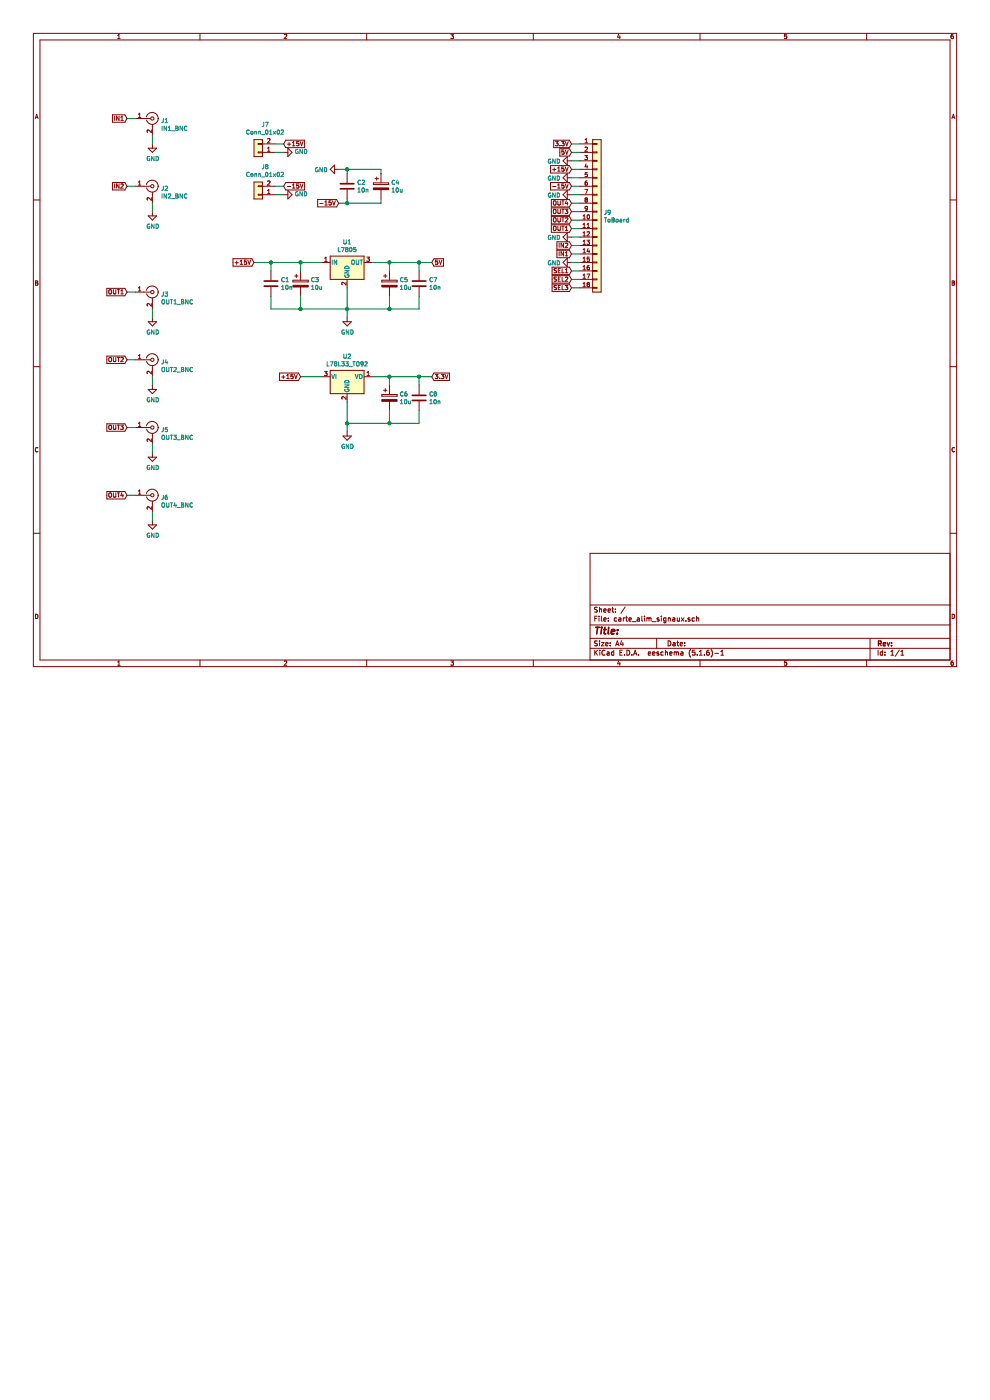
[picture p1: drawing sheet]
EESchema Schematic File Version 4
EELAYER 30 0
EELAYER END
$Descr A4 11693 8268
encoding utf-8
Sheet 1 1
Title ""
Date ""
Rev ""
Comp ""
Comment1 ""
Comment2 ""
Comment3 ""
Comment4 ""
$EndDescr
$Comp
L Connector:Conn_Coaxial J1
U 1 1
P 1800 1400
F 0 "J1" H 1900 1375 50  0000 L CNN
F 1 "IN1_BNC" H 1900 1284 50  0000 L CNN
F 2 "Connector_Coaxial:BNC_TEConnectivity_1478204_Vertical" H 1800 1400 50  0001 C CNN
F 3 " ~" H 1800 1400 50  0001 C CNN
	1    1800 1400
	1    0    0    -1  
$EndComp
$Comp
L Connector:Conn_Coaxial J2
U 1 1
P 1800 2200
F 0 "J2" H 1900 2175 50  0000 L CNN
F 1 "IN2_BNC" H 1900 2084 50  0000 L CNN
F 2 "Connector_Coaxial:BNC_TEConnectivity_1478204_Vertical" H 1800 2200 50  0001 C CNN
F 3 " ~" H 1800 2200 50  0001 C CNN
	1    1800 2200
	1    0    0    -1  
$EndComp
$Comp
L power:GND #PWR0101
U 1 1
P 1800 1700
F 0 "#PWR0101" H 1800 1450 50  0001 C CNN
F 1 "GND" H 1805 1527 50  0000 C CNN
F 2 "" H 1800 1700 50  0001 C CNN
F 3 "" H 1800 1700 50  0001 C CNN
	1    1800 1700
	1    0    0    -1  
$EndComp
$Comp
L power:GND #PWR0102
U 1 1
P 1800 2500
F 0 "#PWR0102" H 1800 2250 50  0001 C CNN
F 1 "GND" H 1805 2327 50  0000 C CNN
F 2 "" H 1800 2500 50  0001 C CNN
F 3 "" H 1800 2500 50  0001 C CNN
	1    1800 2500
	1    0    0    -1  
$EndComp
Text GLabel 1500 1400 0    50   Input ~ 0
IN1
Text GLabel 1500 2200 0    50   Input ~ 0
IN2
Wire Wire Line
	1500 1400 1600 1400
Wire Wire Line
	1500 2200 1600 2200
$Comp
L Connector:Conn_Coaxial J3
U 1 1
P 1800 3450
F 0 "J3" H 1900 3425 50  0000 L CNN
F 1 "OUT1_BNC" H 1900 3334 50  0000 L CNN
F 2 "Connector_Coaxial:BNC_TEConnectivity_1478204_Vertical" H 1800 3450 50  0001 C CNN
F 3 " ~" H 1800 3450 50  0001 C CNN
	1    1800 3450
	1    0    0    -1  
$EndComp
$Comp
L Connector:Conn_Coaxial J4
U 1 1
P 1800 4250
F 0 "J4" H 1900 4225 50  0000 L CNN
F 1 "OUT2_BNC" H 1900 4134 50  0000 L CNN
F 2 "Connector_Coaxial:BNC_TEConnectivity_1478204_Vertical" H 1800 4250 50  0001 C CNN
F 3 " ~" H 1800 4250 50  0001 C CNN
	1    1800 4250
	1    0    0    -1  
$EndComp
$Comp
L power:GND #PWR0103
U 1 1
P 1800 3750
F 0 "#PWR0103" H 1800 3500 50  0001 C CNN
F 1 "GND" H 1805 3577 50  0000 C CNN
F 2 "" H 1800 3750 50  0001 C CNN
F 3 "" H 1800 3750 50  0001 C CNN
	1    1800 3750
	1    0    0    -1  
$EndComp
$Comp
L power:GND #PWR0104
U 1 1
P 1800 4550
F 0 "#PWR0104" H 1800 4300 50  0001 C CNN
F 1 "GND" H 1805 4377 50  0000 C CNN
F 2 "" H 1800 4550 50  0001 C CNN
F 3 "" H 1800 4550 50  0001 C CNN
	1    1800 4550
	1    0    0    -1  
$EndComp
Text GLabel 1500 3450 0    50   Input ~ 0
OUT1
Text GLabel 1500 4250 0    50   Input ~ 0
OUT2
Wire Wire Line
	1500 3450 1600 3450
Wire Wire Line
	1500 4250 1600 4250
$Comp
L Connector:Conn_Coaxial J5
U 1 1
P 1800 5050
F 0 "J5" H 1900 5025 50  0000 L CNN
F 1 "OUT3_BNC" H 1900 4934 50  0000 L CNN
F 2 "Connector_Coaxial:BNC_TEConnectivity_1478204_Vertical" H 1800 5050 50  0001 C CNN
F 3 " ~" H 1800 5050 50  0001 C CNN
	1    1800 5050
	1    0    0    -1  
$EndComp
$Comp
L Connector:Conn_Coaxial J6
U 1 1
P 1800 5850
F 0 "J6" H 1900 5825 50  0000 L CNN
F 1 "OUT4_BNC" H 1900 5734 50  0000 L CNN
F 2 "Connector_Coaxial:BNC_TEConnectivity_1478204_Vertical" H 1800 5850 50  0001 C CNN
F 3 " ~" H 1800 5850 50  0001 C CNN
	1    1800 5850
	1    0    0    -1  
$EndComp
$Comp
L power:GND #PWR0105
U 1 1
P 1800 5350
F 0 "#PWR0105" H 1800 5100 50  0001 C CNN
F 1 "GND" H 1805 5177 50  0000 C CNN
F 2 "" H 1800 5350 50  0001 C CNN
F 3 "" H 1800 5350 50  0001 C CNN
	1    1800 5350
	1    0    0    -1  
$EndComp
$Comp
L power:GND #PWR0106
U 1 1
P 1800 6150
F 0 "#PWR0106" H 1800 5900 50  0001 C CNN
F 1 "GND" H 1805 5977 50  0000 C CNN
F 2 "" H 1800 6150 50  0001 C CNN
F 3 "" H 1800 6150 50  0001 C CNN
	1    1800 6150
	1    0    0    -1  
$EndComp
Text GLabel 1500 5050 0    50   Input ~ 0
OUT3
Text GLabel 1500 5850 0    50   Input ~ 0
OUT4
Wire Wire Line
	1500 5050 1600 5050
Wire Wire Line
	1500 5850 1600 5850
Wire Wire Line
	1800 1700 1800 1600
Wire Wire Line
	1800 2500 1800 2400
Wire Wire Line
	1800 3750 1800 3650
Wire Wire Line
	1800 4550 1800 4450
Wire Wire Line
	1800 5350 1800 5250
Wire Wire Line
	1800 6150 1800 6050
$Comp
L power:GND #PWR0107
U 1 1
P 6750 2100
F 0 "#PWR0107" H 6750 1850 50  0001 C CNN
F 1 "GND" V 6755 1972 50  0000 R CNN
F 2 "" H 6750 2100 50  0001 C CNN
F 3 "" H 6750 2100 50  0001 C CNN
	1    6750 2100
	0    1    1    0   
$EndComp
$Comp
L power:GND #PWR0108
U 1 1
P 6750 2300
F 0 "#PWR0108" H 6750 2050 50  0001 C CNN
F 1 "GND" V 6755 2172 50  0000 R CNN
F 2 "" H 6750 2300 50  0001 C CNN
F 3 "" H 6750 2300 50  0001 C CNN
	1    6750 2300
	0    1    1    0   
$EndComp
$Comp
L power:GND #PWR0109
U 1 1
P 6750 2800
F 0 "#PWR0109" H 6750 2550 50  0001 C CNN
F 1 "GND" V 6755 2672 50  0000 R CNN
F 2 "" H 6750 2800 50  0001 C CNN
F 3 "" H 6750 2800 50  0001 C CNN
	1    6750 2800
	0    1    1    0   
$EndComp
$Comp
L power:GND #PWR0110
U 1 1
P 6750 3100
F 0 "#PWR0110" H 6750 2850 50  0001 C CNN
F 1 "GND" V 6755 2972 50  0000 R CNN
F 2 "" H 6750 3100 50  0001 C CNN
F 3 "" H 6750 3100 50  0001 C CNN
	1    6750 3100
	0    1    1    0   
$EndComp
Text GLabel 6750 2700 0    50   Input ~ 0
OUT1
Text GLabel 6750 2600 0    50   Input ~ 0
OUT2
Text GLabel 6750 2500 0    50   Input ~ 0
OUT3
Text GLabel 6750 2400 0    50   Input ~ 0
OUT4
Text GLabel 6750 3000 0    50   Input ~ 0
IN1
Text GLabel 6750 2900 0    50   Input ~ 0
IN2
Text GLabel 6750 2200 0    50   Input ~ 0
-15V
Text GLabel 6750 3200 0    50   Input ~ 0
SEL1
Text GLabel 6750 3300 0    50   Input ~ 0
SEL2
Wire Wire Line
	6750 2000 6850 2000
Wire Wire Line
	6750 2100 6850 2100
Wire Wire Line
	6750 2200 6850 2200
Wire Wire Line
	6750 2300 6850 2300
Wire Wire Line
	6750 2400 6850 2400
Wire Wire Line
	6750 2500 6850 2500
Wire Wire Line
	6750 2600 6850 2600
Wire Wire Line
	6750 2700 6850 2700
Wire Wire Line
	6750 2800 6850 2800
Wire Wire Line
	6750 2900 6850 2900
Wire Wire Line
	6750 3000 6850 3000
Wire Wire Line
	6750 3100 6850 3100
Wire Wire Line
	6750 3200 6850 3200
Wire Wire Line
	6750 3300 6850 3300
$Comp
L Regulator_Linear:L7805 U1
U 1 1
P 4100 3100
F 0 "U1" H 4100 3342 50  0000 C CNN
F 1 "L7805" H 4100 3251 50  0000 C CNN
F 2 "Package_TO_SOT_THT:TO-220-3_Vertical" H 4125 2950 50  0001 L CIN
F 3 "http://www.st.com/content/ccc/resource/technical/document/datasheet/41/4f/b3/b0/12/d4/47/88/CD00000444.pdf/files/CD00000444.pdf/jcr:content/translations/en.CD00000444.pdf" H 4100 3050 50  0001 C CNN
	1    4100 3100
	1    0    0    -1  
$EndComp
$Comp
L Device:CP C5
U 1 1
P 4600 3350
F 0 "C5" H 4718 3396 50  0000 L CNN
F 1 "10u" H 4718 3305 50  0000 L CNN
F 2 "Capacitor_THT:CP_Radial_D8.0mm_P5.00mm" H 4638 3200 50  0001 C CNN
F 3 "~" H 4600 3350 50  0001 C CNN
	1    4600 3350
	1    0    0    -1  
$EndComp
$Comp
L Device:CP C3
U 1 1
P 3550 3350
F 0 "C3" H 3668 3396 50  0000 L CNN
F 1 "10u" H 3668 3305 50  0000 L CNN
F 2 "Capacitor_THT:CP_Radial_D8.0mm_P5.00mm" H 3588 3200 50  0001 C CNN
F 3 "~" H 3550 3350 50  0001 C CNN
	1    3550 3350
	1    0    0    -1  
$EndComp
$Comp
L Device:C C1
U 1 1
P 3200 3350
F 0 "C1" H 3315 3396 50  0000 L CNN
F 1 "10n" H 3315 3305 50  0000 L CNN
F 2 "Capacitor_THT:C_Disc_D10.0mm_W2.5mm_P5.00mm" H 3238 3200 50  0001 C CNN
F 3 "~" H 3200 3350 50  0001 C CNN
	1    3200 3350
	1    0    0    -1  
$EndComp
$Comp
L Device:C C7
U 1 1
P 4950 3350
F 0 "C7" H 5065 3396 50  0000 L CNN
F 1 "10n" H 5065 3305 50  0000 L CNN
F 2 "Capacitor_THT:C_Disc_D10.0mm_W2.5mm_P5.00mm" H 4988 3200 50  0001 C CNN
F 3 "~" H 4950 3350 50  0001 C CNN
	1    4950 3350
	1    0    0    -1  
$EndComp
$Comp
L power:GND #PWR0111
U 1 1
P 4100 3750
F 0 "#PWR0111" H 4100 3500 50  0001 C CNN
F 1 "GND" H 4105 3577 50  0000 C CNN
F 2 "" H 4100 3750 50  0001 C CNN
F 3 "" H 4100 3750 50  0001 C CNN
	1    4100 3750
	1    0    0    -1  
$EndComp
Wire Wire Line
	3200 3200 3200 3100
Wire Wire Line
	3200 3100 3550 3100
Wire Wire Line
	3550 3200 3550 3100
Connection ~ 3550 3100
Wire Wire Line
	3550 3100 3800 3100
Wire Wire Line
	4600 3200 4600 3100
Wire Wire Line
	4600 3100 4400 3100
Wire Wire Line
	4950 3200 4950 3100
Wire Wire Line
	4950 3100 4600 3100
Connection ~ 4600 3100
Wire Wire Line
	4950 3500 4950 3650
Wire Wire Line
	4950 3650 4600 3650
Wire Wire Line
	4600 3650 4600 3500
Wire Wire Line
	4600 3650 4100 3650
Wire Wire Line
	4100 3650 4100 3750
Connection ~ 4600 3650
Wire Wire Line
	4100 3650 4100 3400
Connection ~ 4100 3650
Wire Wire Line
	4100 3650 3550 3650
Wire Wire Line
	3550 3650 3550 3500
Wire Wire Line
	3550 3650 3200 3650
Wire Wire Line
	3200 3650 3200 3500
Connection ~ 3550 3650
Text GLabel 3000 3100 0    50   Input ~ 0
+15V
Text GLabel 5100 3100 2    50   Input ~ 0
5V
Wire Wire Line
	3000 3100 3200 3100
Connection ~ 3200 3100
Wire Wire Line
	4950 3100 5100 3100
Connection ~ 4950 3100
Text GLabel 6750 1800 0    50   Input ~ 0
5V
Text GLabel 6750 1700 0    50   Input ~ 0
3.3V
$Comp
L Device:CP C6
U 1 1
P 4600 4700
F 0 "C6" H 4718 4746 50  0000 L CNN
F 1 "10u" H 4718 4655 50  0000 L CNN
F 2 "Capacitor_THT:CP_Radial_D8.0mm_P5.00mm" H 4638 4550 50  0001 C CNN
F 3 "~" H 4600 4700 50  0001 C CNN
	1    4600 4700
	1    0    0    -1  
$EndComp
$Comp
L Device:C C8
U 1 1
P 4950 4700
F 0 "C8" H 5065 4746 50  0000 L CNN
F 1 "10n" H 5065 4655 50  0000 L CNN
F 2 "Capacitor_THT:C_Disc_D10.0mm_W2.5mm_P5.00mm" H 4988 4550 50  0001 C CNN
F 3 "~" H 4950 4700 50  0001 C CNN
	1    4950 4700
	1    0    0    -1  
$EndComp
$Comp
L power:GND #PWR0112
U 1 1
P 4100 5100
F 0 "#PWR0112" H 4100 4850 50  0001 C CNN
F 1 "GND" H 4105 4927 50  0000 C CNN
F 2 "" H 4100 5100 50  0001 C CNN
F 3 "" H 4100 5100 50  0001 C CNN
	1    4100 5100
	1    0    0    -1  
$EndComp
Wire Wire Line
	3550 4450 3800 4450
Wire Wire Line
	4600 4550 4600 4450
Wire Wire Line
	4600 4450 4400 4450
Wire Wire Line
	4950 4550 4950 4450
Wire Wire Line
	4950 4450 4600 4450
Connection ~ 4600 4450
Wire Wire Line
	4950 4850 4950 5000
Wire Wire Line
	4950 5000 4600 5000
Wire Wire Line
	4600 5000 4600 4850
Wire Wire Line
	4600 5000 4100 5000
Wire Wire Line
	4100 5000 4100 5100
Connection ~ 4600 5000
Wire Wire Line
	4100 5000 4100 4750
Connection ~ 4100 5000
Text GLabel 3550 4450 0    50   Input ~ 0
+15V
Text GLabel 5100 4450 2    50   Input ~ 0
3.3V
Wire Wire Line
	4950 4450 5100 4450
Connection ~ 4950 4450
$Comp
L Regulator_Linear:L78L33_TO92 U2
U 1 1
P 4100 4450
F 0 "U2" H 4100 4692 50  0000 C CNN
F 1 "L78L33_TO92" H 4100 4601 50  0000 C CNN
F 2 "Package_TO_SOT_THT:TO-92_Inline_Wide" H 4100 4675 50  0001 C CIN
F 3 "http://www.st.com/content/ccc/resource/technical/document/datasheet/15/55/e5/aa/23/5b/43/fd/CD00000446.pdf/files/CD00000446.pdf/jcr:content/translations/en.CD00000446.pdf" H 4100 4400 50  0001 C CNN
	1    4100 4450
	1    0    0    -1  
$EndComp
$Comp
L Connector_Generic:Conn_01x18 J9
U 1 1
P 7050 2500
F 0 "J9" H 7130 2492 50  0000 L CNN
F 1 "ToBoard" H 7130 2401 50  0000 L CNN
F 2 "Connector_PinHeader_2.54mm:PinHeader_1x18_P2.54mm_Horizontal" H 7050 2500 50  0001 C CNN
F 3 "~" H 7050 2500 50  0001 C CNN
	1    7050 2500
	1    0    0    -1  
$EndComp
$Comp
L power:GND #PWR0113
U 1 1
P 6750 1900
F 0 "#PWR0113" H 6750 1650 50  0001 C CNN
F 1 "GND" V 6755 1772 50  0000 R CNN
F 2 "" H 6750 1900 50  0001 C CNN
F 3 "" H 6750 1900 50  0001 C CNN
	1    6750 1900
	0    1    1    0   
$EndComp
Wire Wire Line
	6750 1900 6850 1900
Wire Wire Line
	6750 1800 6850 1800
Wire Wire Line
	6750 1700 6850 1700
Text GLabel 6750 3400 0    50   Input ~ 0
SEL3
Wire Wire Line
	6750 3400 6850 3400
$Comp
L Connector_Generic:Conn_01x02 J7
U 1 1
P 3050 1800
F 0 "J7" H 2968 1475 50  0000 C CNN
F 1 "Conn_01x02" H 2968 1566 50  0000 C CNN
F 2 "TerminalBlock_Phoenix:TerminalBlock_Phoenix_MKDS-3-2-5.08_1x02_P5.08mm_Horizontal" H 3050 1800 50  0001 C CNN
F 3 "~" H 3050 1800 50  0001 C CNN
	1    3050 1800
	-1   0    0    1   
$EndComp
$Comp
L Connector_Generic:Conn_01x02 J8
U 1 1
P 3050 2300
F 0 "J8" H 2968 1975 50  0000 C CNN
F 1 "Conn_01x02" H 2968 2066 50  0000 C CNN
F 2 "TerminalBlock_Phoenix:TerminalBlock_Phoenix_MKDS-3-2-5.08_1x02_P5.08mm_Horizontal" H 3050 2300 50  0001 C CNN
F 3 "~" H 3050 2300 50  0001 C CNN
	1    3050 2300
	-1   0    0    1   
$EndComp
$Comp
L power:GND #PWR0114
U 1 1
P 3350 2300
F 0 "#PWR0114" H 3350 2050 50  0001 C CNN
F 1 "GND" V 3355 2172 50  0000 R CNN
F 2 "" H 3350 2300 50  0001 C CNN
F 3 "" H 3350 2300 50  0001 C CNN
	1    3350 2300
	0    -1   -1   0   
$EndComp
$Comp
L power:GND #PWR0115
U 1 1
P 3350 1800
F 0 "#PWR0115" H 3350 1550 50  0001 C CNN
F 1 "GND" V 3355 1672 50  0000 R CNN
F 2 "" H 3350 1800 50  0001 C CNN
F 3 "" H 3350 1800 50  0001 C CNN
	1    3350 1800
	0    -1   -1   0   
$EndComp
Text GLabel 6750 2000 0    50   Input ~ 0
+15V
Text GLabel 3350 1700 2    50   Input ~ 0
+15V
Text GLabel 3350 2200 2    50   Input ~ 0
-15V
Wire Wire Line
	3250 1700 3350 1700
Wire Wire Line
	3250 1800 3350 1800
Wire Wire Line
	3250 2200 3350 2200
Wire Wire Line
	3250 2300 3350 2300
$Comp
L Device:C C2
U 1 1
P 4100 2200
F 0 "C2" H 4215 2246 50  0000 L CNN
F 1 "10n" H 4215 2155 50  0000 L CNN
F 2 "Capacitor_THT:C_Disc_D10.0mm_W2.5mm_P5.00mm" H 4138 2050 50  0001 C CNN
F 3 "~" H 4100 2200 50  0001 C CNN
	1    4100 2200
	1    0    0    -1  
$EndComp
$Comp
L Device:CP C4
U 1 1
P 4500 2200
F 0 "C4" H 4618 2246 50  0000 L CNN
F 1 "10u" H 4618 2155 50  0000 L CNN
F 2 "Capacitor_THT:CP_Radial_D8.0mm_P5.00mm" H 4538 2050 50  0001 C CNN
F 3 "~" H 4500 2200 50  0001 C CNN
	1    4500 2200
	1    0    0    -1  
$EndComp
Text GLabel 4000 2400 0    50   Input ~ 0
-15V
$Comp
L power:GND #PWR01
U 1 1
P 4000 2000
F 0 "#PWR01" H 4000 1750 50  0001 C CNN
F 1 "GND" V 4005 1872 50  0000 R CNN
F 2 "" H 4000 2000 50  0001 C CNN
F 3 "" H 4000 2000 50  0001 C CNN
	1    4000 2000
	0    1    1    0   
$EndComp
Wire Wire Line
	4000 2400 4100 2400
Wire Wire Line
	4100 2400 4100 2350
Wire Wire Line
	4100 2400 4500 2400
Wire Wire Line
	4500 2400 4500 2350
Connection ~ 4100 2400
Wire Wire Line
	4000 2000 4100 2000
Wire Wire Line
	4100 2000 4100 2050
Wire Wire Line
	4100 2000 4500 2000
Wire Wire Line
	4500 2000 4500 2050
Connection ~ 4100 2000
$EndSCHEMATC
